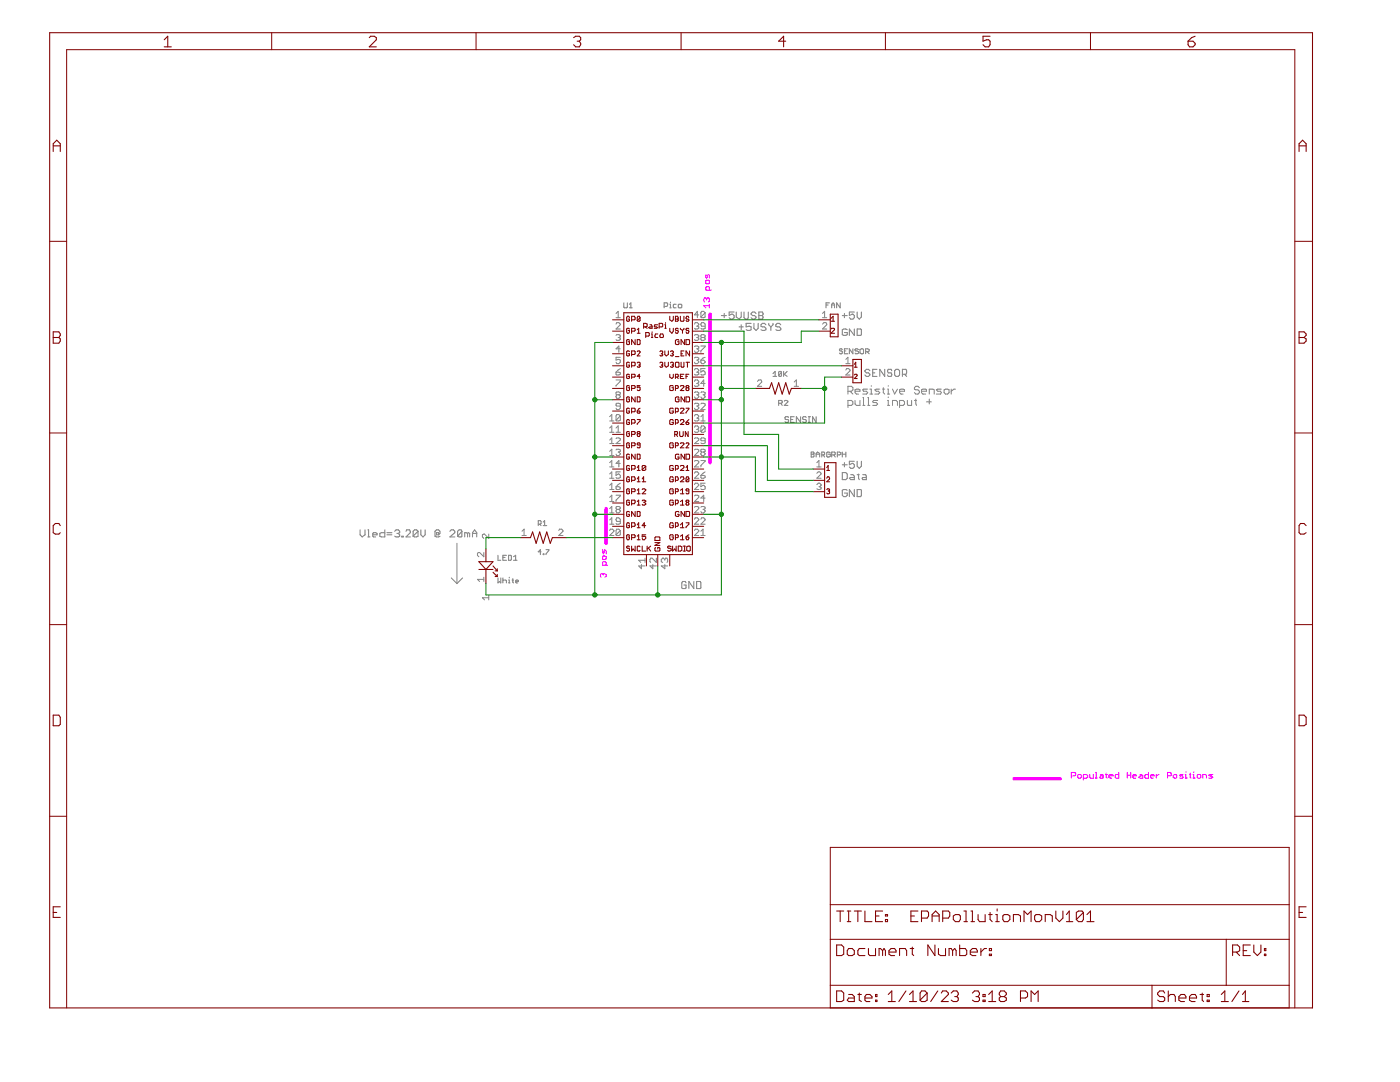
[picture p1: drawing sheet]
<?xml version="1.0" encoding="utf-8"?>
<!DOCTYPE eagle SYSTEM "eagle.dtd">
<eagle version="6.6.0">
<drawing>
<settings>
<setting alwaysvectorfont="yes"/>
<setting verticaltext="up"/>
</settings>
<grid distance="50" unitdist="mil" unit="mil" style="lines" multiple="1" display="yes" altdistance="0.01" altunitdist="inch" altunit="mil"/>
<schematic xreflabel="%F%N/%S.%C%R" xrefpart="/%S.%C%R">
<libraries>
<library name="frames">
<symbols>
<symbol name="FRAME_A_L">
<frame x1="0" y1="0" x2="279.4" y2="215.9" columns="6" rows="5" layer="94" border-bottom="no"/>
</symbol>
<symbol name="DOCFIELD">
<wire x1="0" y1="0" x2="71.12" y2="0" width="0.1016" layer="94"/>
<wire x1="101.6" y1="15.24" x2="87.63" y2="15.24" width="0.1016" layer="94"/>
<wire x1="0" y1="0" x2="0" y2="5.08" width="0.1016" layer="94"/>
<wire x1="0" y1="5.08" x2="71.12" y2="5.08" width="0.1016" layer="94"/>
<wire x1="0" y1="5.08" x2="0" y2="15.24" width="0.1016" layer="94"/>
<wire x1="101.6" y1="15.24" x2="101.6" y2="5.08" width="0.1016" layer="94"/>
<wire x1="71.12" y1="5.08" x2="71.12" y2="0" width="0.1016" layer="94"/>
<wire x1="71.12" y1="5.08" x2="87.63" y2="5.08" width="0.1016" layer="94"/>
<wire x1="71.12" y1="0" x2="101.6" y2="0" width="0.1016" layer="94"/>
<wire x1="87.63" y1="15.24" x2="87.63" y2="5.08" width="0.1016" layer="94"/>
<wire x1="87.63" y1="15.24" x2="0" y2="15.24" width="0.1016" layer="94"/>
<wire x1="87.63" y1="5.08" x2="101.6" y2="5.08" width="0.1016" layer="94"/>
<wire x1="101.6" y1="5.08" x2="101.6" y2="0" width="0.1016" layer="94"/>
<wire x1="0" y1="15.24" x2="0" y2="22.86" width="0.1016" layer="94"/>
<wire x1="101.6" y1="35.56" x2="0" y2="35.56" width="0.1016" layer="94"/>
<wire x1="101.6" y1="35.56" x2="101.6" y2="22.86" width="0.1016" layer="94"/>
<wire x1="0" y1="22.86" x2="101.6" y2="22.86" width="0.1016" layer="94"/>
<wire x1="0" y1="22.86" x2="0" y2="35.56" width="0.1016" layer="94"/>
<wire x1="101.6" y1="22.86" x2="101.6" y2="15.24" width="0.1016" layer="94"/>
<text x="1.27" y="1.27" size="2.54" layer="94">Date:</text>
<text x="12.7" y="1.27" size="2.54" layer="94">&gt;LAST_DATE_TIME</text>
<text x="72.39" y="1.27" size="2.54" layer="94">Sheet:</text>
<text x="86.36" y="1.27" size="2.54" layer="94">&gt;SHEET</text>
<text x="88.9" y="11.43" size="2.54" layer="94">REV:</text>
<text x="1.27" y="19.05" size="2.54" layer="94">TITLE:</text>
<text x="1.27" y="11.43" size="2.54" layer="94">Document Number:</text>
<text x="17.78" y="19.05" size="2.54" layer="94">&gt;DRAWING_NAME</text>
</symbol>
</symbols>
<devicesets>
<deviceset name="FRAME_A_L" prefix="FRAME" uservalue="yes">
<gates>
<gate name="G$1" symbol="FRAME_A_L" x="0" y="0" addlevel="always"/>
<gate name="G$2" symbol="DOCFIELD" x="172.72" y="0" addlevel="always"/>
</gates>
<devices>
<device name="">
<technologies>
<technology name=""/>
</technologies>
</device>
</devices>
</deviceset>
</devicesets>
</library>
<library name="JCGCustom">
<symbols>
<symbol name="RASPIPICO">
<pin name="1" x="-10.16" y="25.4" visible="pad" length="short"/>
<pin name="2" x="-10.16" y="22.86" visible="pad" length="short"/>
<pin name="3" x="-10.16" y="20.32" visible="pad" length="short"/>
<pin name="4" x="-10.16" y="17.78" visible="pad" length="short"/>
<pin name="5" x="-10.16" y="15.24" visible="pad" length="short"/>
<pin name="6" x="-10.16" y="12.7" visible="pad" length="short"/>
<pin name="7" x="-10.16" y="10.16" visible="pad" length="short"/>
<pin name="8" x="-10.16" y="7.62" visible="pad" length="short"/>
<pin name="9" x="-10.16" y="5.08" visible="pad" length="short"/>
<pin name="10" x="-10.16" y="2.54" visible="pad" length="short"/>
<pin name="11" x="-10.16" y="0" visible="pad" length="short"/>
<pin name="12" x="-10.16" y="-2.54" visible="pad" length="short"/>
<pin name="13" x="-10.16" y="-5.08" visible="pad" length="short"/>
<pin name="14" x="-10.16" y="-7.62" visible="pad" length="short"/>
<pin name="15" x="-10.16" y="-10.16" visible="pad" length="short"/>
<pin name="16" x="-10.16" y="-12.7" visible="pad" length="short"/>
<pin name="17" x="-10.16" y="-15.24" visible="pad" length="short"/>
<pin name="18" x="-10.16" y="-17.78" visible="pad" length="short"/>
<pin name="19" x="-10.16" y="-20.32" visible="pad" length="short"/>
<pin name="20" x="-10.16" y="-22.86" visible="pad" length="short"/>
<pin name="21" x="10.16" y="-22.86" visible="pad" length="short" rot="R180"/>
<pin name="22" x="10.16" y="-20.32" visible="pad" length="short" rot="R180"/>
<pin name="23" x="10.16" y="-17.78" visible="pad" length="short" rot="R180"/>
<pin name="24" x="10.16" y="-15.24" visible="pad" length="short" rot="R180"/>
<pin name="25" x="10.16" y="-12.7" visible="pad" length="short" rot="R180"/>
<pin name="26" x="10.16" y="-10.16" visible="pad" length="short" rot="R180"/>
<pin name="27" x="10.16" y="-7.62" visible="pad" length="short" rot="R180"/>
<pin name="28" x="10.16" y="-5.08" visible="pad" length="short" rot="R180"/>
<pin name="29" x="10.16" y="-2.54" visible="pad" length="short" rot="R180"/>
<pin name="30" x="10.16" y="0" visible="pad" length="short" rot="R180"/>
<pin name="31" x="10.16" y="2.54" visible="pad" length="short" rot="R180"/>
<pin name="32" x="10.16" y="5.08" visible="pad" length="short" rot="R180"/>
<pin name="33" x="10.16" y="7.62" visible="pad" length="short" rot="R180"/>
<pin name="34" x="10.16" y="10.16" visible="pad" length="short" rot="R180"/>
<pin name="35" x="10.16" y="12.7" visible="pad" length="short" rot="R180"/>
<pin name="36" x="10.16" y="15.24" visible="pad" length="short" rot="R180"/>
<pin name="37" x="10.16" y="17.78" visible="pad" length="short" rot="R180"/>
<pin name="38" x="10.16" y="20.32" visible="pad" length="short" rot="R180"/>
<pin name="39" x="10.16" y="22.86" visible="pad" length="short" rot="R180"/>
<pin name="40" x="10.16" y="25.4" visible="pad" length="short" rot="R180"/>
<pin name="41" x="-2.54" y="-29.21" visible="pad" length="short" rot="R90"/>
<pin name="42" x="0" y="-29.21" visible="pad" length="short" rot="R90"/>
<pin name="43" x="2.54" y="-29.21" visible="pad" length="short" rot="R90"/>
<wire x1="-7.62" y1="26.924" x2="-7.62" y2="-26.67" width="0.254" layer="94"/>
<wire x1="-7.62" y1="-26.67" x2="7.62" y2="-26.67" width="0.254" layer="94"/>
<wire x1="7.62" y1="-26.67" x2="7.62" y2="26.924" width="0.254" layer="94"/>
<wire x1="7.62" y1="26.924" x2="-7.62" y2="26.924" width="0.254" layer="94"/>
<text x="-7.62" y="27.94" size="1.27" layer="95" font="vector" ratio="13">&gt;NAME</text>
<text x="1.27" y="27.94" size="1.27" layer="96" font="vector" ratio="13">&gt;VALUE</text>
<text x="-7.112" y="24.892" size="1.27" layer="94" font="vector" ratio="13">GP0</text>
<text x="-7.112" y="22.352" size="1.27" layer="94" font="vector" ratio="13">GP1</text>
<text x="-7.112" y="19.812" size="1.27" layer="94" font="vector" ratio="13">GND</text>
<text x="-7.112" y="17.272" size="1.27" layer="94" font="vector" ratio="13">GP2</text>
<text x="-7.112" y="9.652" size="1.27" layer="94" font="vector" ratio="13">GP5</text>
<text x="-7.112" y="4.572" size="1.27" layer="94" font="vector" ratio="13">GP6</text>
<text x="-7.112" y="7.112" size="1.27" layer="94" font="vector" ratio="13">GND</text>
<text x="-7.112" y="-5.588" size="1.27" layer="94" font="vector" ratio="13">GND</text>
<text x="-7.112" y="-18.288" size="1.27" layer="94" font="vector" ratio="13">GND</text>
<text x="3.81" y="-18.288" size="1.27" layer="94" font="vector" ratio="13">GND</text>
<text x="3.81" y="-5.588" size="1.27" layer="94" font="vector" ratio="13">GND</text>
<text x="3.81" y="7.112" size="1.27" layer="94" font="vector" ratio="13">GND</text>
<text x="3.81" y="19.812" size="1.27" layer="94" font="vector" ratio="13">GND</text>
<text x="-7.112" y="14.732" size="1.27" layer="94" font="vector" ratio="13">GP3</text>
<text x="-7.112" y="12.192" size="1.27" layer="94" font="vector" ratio="13">GP4</text>
<text x="-7.112" y="2.032" size="1.27" layer="94" font="vector" ratio="13">GP7</text>
<text x="-7.112" y="-0.508" size="1.27" layer="94" font="vector" ratio="13">GP8</text>
<text x="-7.112" y="-3.048" size="1.27" layer="94" font="vector" ratio="13">GP9</text>
<text x="-7.112" y="-8.128" size="1.27" layer="94" font="vector" ratio="13">GP10</text>
<text x="-7.112" y="-10.668" size="1.27" layer="94" font="vector" ratio="13">GP11</text>
<text x="-7.112" y="-13.208" size="1.27" layer="94" font="vector" ratio="13">GP12</text>
<text x="-7.112" y="-15.748" size="1.27" layer="94" font="vector" ratio="13">GP13</text>
<text x="-7.112" y="-20.828" size="1.27" layer="94" font="vector" ratio="13">GP14</text>
<text x="-7.112" y="-23.368" size="1.27" layer="94" font="vector" ratio="13">GP15</text>
<text x="2.54" y="-23.368" size="1.27" layer="94" font="vector" ratio="13">GP16</text>
<text x="2.54" y="-20.828" size="1.27" layer="94" font="vector" ratio="13">GP17</text>
<text x="2.54" y="-15.748" size="1.27" layer="94" font="vector" ratio="13">GP18</text>
<text x="2.54" y="-13.208" size="1.27" layer="94" font="vector" ratio="13">GP19</text>
<text x="2.54" y="-10.668" size="1.27" layer="94" font="vector" ratio="13">GP20</text>
<text x="2.54" y="-8.128" size="1.27" layer="94" font="vector" ratio="13">GP21</text>
<text x="2.54" y="-3.048" size="1.27" layer="94" font="vector" ratio="13">GP22</text>
<text x="3.556" y="-0.508" size="1.27" layer="94" font="vector" ratio="13">RUN</text>
<text x="2.54" y="2.032" size="1.27" layer="94" font="vector" ratio="13">GP26</text>
<text x="2.54" y="4.572" size="1.27" layer="94" font="vector" ratio="13">GP27</text>
<text x="2.54" y="9.652" size="1.27" layer="94" font="vector" ratio="13">GP28</text>
<text x="2.54" y="12.192" size="1.27" layer="94" font="vector" ratio="13">VREF</text>
<text x="0.254" y="17.272" size="1.27" layer="94" font="vector" ratio="13">3V3_EN</text>
<text x="0.254" y="14.732" size="1.27" layer="94" font="vector" ratio="13">3V3OUT</text>
<text x="2.54" y="22.352" size="1.27" layer="94" font="vector" ratio="13">VSYS</text>
<text x="2.54" y="24.892" size="1.27" layer="94" font="vector" ratio="13">VBUS</text>
<text x="0.508" y="-25.908" size="1.27" layer="94" font="vector" ratio="13" rot="R90">GND</text>
<text x="-7.112" y="-25.908" size="1.27" layer="94" font="vector" ratio="13">SWCLK</text>
<text x="2.032" y="-25.908" size="1.27" layer="94" font="vector" ratio="13">SWDIO</text>
<text x="-3.302" y="23.368" size="1.27" layer="94" font="vector" ratio="13">RasPi</text>
<text x="-2.794" y="21.336" size="1.27" layer="94" font="vector" ratio="13">Pico</text>
</symbol>
<symbol name="2PINBERG">
<text x="-1.27" y="3.81" size="1.27" layer="95" font="vector" ratio="13">&gt;NAME</text>
<pin name="1" x="2.54" y="1.27" visible="pad" length="short" rot="R180"/>
<pin name="2" x="2.54" y="-1.27" visible="pad" length="short" rot="R180"/>
<text x="-1.27" y="-5.08" size="1.27" layer="96" font="vector" ratio="13">&gt;VALUE</text>
<wire x1="-1.778" y1="2.54" x2="0" y2="2.54" width="0.254" layer="94"/>
<wire x1="0" y1="2.54" x2="0" y2="-2.54" width="0.254" layer="94"/>
<wire x1="0" y1="-2.54" x2="-1.778" y2="-2.54" width="0.254" layer="94"/>
<wire x1="-1.778" y1="-2.54" x2="-1.778" y2="2.54" width="0.254" layer="94"/>
<text x="-1.27" y="0.762" size="1.27" layer="94" font="vector" ratio="13">1</text>
<text x="-1.27" y="-1.778" size="1.27" layer="94" font="vector" ratio="13">2</text>
</symbol>
<symbol name="R0805">
<wire x1="-2.794" y1="0" x2="-2.286" y2="1.27" width="0.254" layer="94"/>
<wire x1="-2.286" y1="1.27" x2="-1.524" y2="-1.27" width="0.254" layer="94"/>
<wire x1="-1.524" y1="-1.27" x2="-0.762" y2="1.27" width="0.254" layer="94"/>
<wire x1="-0.762" y1="1.27" x2="0" y2="-1.27" width="0.254" layer="94"/>
<wire x1="0" y1="-1.27" x2="0.762" y2="1.27" width="0.254" layer="94"/>
<wire x1="0.762" y1="1.27" x2="1.524" y2="-1.27" width="0.254" layer="94"/>
<wire x1="1.524" y1="-1.27" x2="2.032" y2="0" width="0.254" layer="94"/>
<wire x1="-5.08" y1="0" x2="-2.794" y2="0" width="0.254" layer="94"/>
<wire x1="2.032" y1="0" x2="5.08" y2="0" width="0.254" layer="94"/>
<text x="-2.54" y="2.54" size="1.27" layer="95" font="vector" ratio="13">&gt;NAME</text>
<text x="-3.81" y="-3.81" size="1.27" layer="96" font="vector" ratio="13">&gt;VALUE</text>
<pin name="1" x="-5.08" y="0" visible="pad" length="point" rot="R180"/>
<pin name="2" x="5.08" y="0" visible="pad" length="point"/>
</symbol>
<symbol name="3PINBERG">
<text x="-1.27" y="5.08" size="1.27" layer="95" font="vector" ratio="13">&gt;NAME</text>
<text x="-1.27" y="-6.35" size="1.27" layer="96" font="vector" ratio="13">&gt;VALUE</text>
<pin name="2" x="5.08" y="0" visible="pad" length="short" rot="R180"/>
<pin name="1" x="5.08" y="2.54" visible="pad" length="short" rot="R180"/>
<pin name="3" x="5.08" y="-2.54" visible="pad" length="short" rot="R180"/>
<wire x1="0" y1="3.81" x2="2.54" y2="3.81" width="0.254" layer="94"/>
<wire x1="2.54" y1="3.81" x2="2.54" y2="-3.81" width="0.254" layer="94"/>
<wire x1="2.54" y1="-3.81" x2="0" y2="-3.81" width="0.254" layer="94"/>
<wire x1="0" y1="-3.81" x2="0" y2="3.81" width="0.254" layer="94"/>
<text x="1.016" y="2.032" size="1.27" layer="94" font="vector" ratio="13">1</text>
<text x="1.016" y="-0.508" size="1.27" layer="94" font="vector" ratio="13">2</text>
<text x="1.016" y="-3.048" size="1.27" layer="94" font="vector" ratio="13">3</text>
</symbol>
<symbol name="LED5MM">
<wire x1="0" y1="-0.762" x2="1.524" y2="1.016" width="0.254" layer="94"/>
<wire x1="1.524" y1="1.016" x2="0" y2="1.016" width="0.254" layer="94"/>
<wire x1="0" y1="1.016" x2="-1.524" y2="1.016" width="0.254" layer="94"/>
<wire x1="-1.524" y1="1.016" x2="0" y2="-0.762" width="0.254" layer="94"/>
<wire x1="-1.524" y1="-0.762" x2="0" y2="-0.762" width="0.254" layer="94"/>
<wire x1="0" y1="-0.762" x2="1.524" y2="-0.762" width="0.254" layer="94"/>
<wire x1="1.524" y1="0" x2="2.54" y2="-1.016" width="0.254" layer="94"/>
<wire x1="2.54" y1="-1.016" x2="2.54" y2="-0.508" width="0.254" layer="94"/>
<wire x1="2.54" y1="-1.016" x2="2.032" y2="-1.016" width="0.254" layer="94"/>
<wire x1="1.524" y1="-1.27" x2="2.54" y2="-2.286" width="0.254" layer="94"/>
<wire x1="2.54" y1="-2.286" x2="2.54" y2="-1.778" width="0.254" layer="94"/>
<wire x1="2.54" y1="-2.286" x2="2.032" y2="-2.286" width="0.254" layer="94"/>
<text x="2.54" y="1.27" size="1.27" layer="95" font="vector" ratio="15">&gt;NAME</text>
<text x="2.54" y="-3.81" size="1.27" layer="96" font="vector" ratio="15">&gt;VALUE</text>
<pin name="1" x="0" y="-3.81" length="point" rot="R270"/>
<pin name="2" x="0" y="3.81" length="point" rot="R90"/>
<wire x1="0" y1="3.81" x2="0" y2="1.016" width="0.254" layer="94"/>
<wire x1="0" y1="-0.762" x2="0" y2="-3.81" width="0.254" layer="94"/>
</symbol>
</symbols>
<devicesets>
<deviceset name="RASPIPICO" prefix="U" uservalue="yes">
<gates>
<gate name="G$1" symbol="RASPIPICO" x="0" y="0"/>
</gates>
<devices>
<device name="" package="RASPIPICO">
<connects>
<connect gate="G$1" pin="1" pad="1"/>
<connect gate="G$1" pin="10" pad="10"/>
<connect gate="G$1" pin="11" pad="11"/>
<connect gate="G$1" pin="12" pad="12"/>
<connect gate="G$1" pin="13" pad="13"/>
<connect gate="G$1" pin="14" pad="14"/>
<connect gate="G$1" pin="15" pad="15"/>
<connect gate="G$1" pin="16" pad="16"/>
<connect gate="G$1" pin="17" pad="17"/>
<connect gate="G$1" pin="18" pad="18"/>
<connect gate="G$1" pin="19" pad="19"/>
<connect gate="G$1" pin="2" pad="2"/>
<connect gate="G$1" pin="20" pad="20"/>
<connect gate="G$1" pin="21" pad="21"/>
<connect gate="G$1" pin="22" pad="22"/>
<connect gate="G$1" pin="23" pad="23"/>
<connect gate="G$1" pin="24" pad="24"/>
<connect gate="G$1" pin="25" pad="25"/>
<connect gate="G$1" pin="26" pad="26"/>
<connect gate="G$1" pin="27" pad="27"/>
<connect gate="G$1" pin="28" pad="28"/>
<connect gate="G$1" pin="29" pad="29"/>
<connect gate="G$1" pin="3" pad="3"/>
<connect gate="G$1" pin="30" pad="30"/>
<connect gate="G$1" pin="31" pad="31"/>
<connect gate="G$1" pin="32" pad="32"/>
<connect gate="G$1" pin="33" pad="33"/>
<connect gate="G$1" pin="34" pad="34"/>
<connect gate="G$1" pin="35" pad="35"/>
<connect gate="G$1" pin="36" pad="36"/>
<connect gate="G$1" pin="37" pad="37"/>
<connect gate="G$1" pin="38" pad="38"/>
<connect gate="G$1" pin="39" pad="39"/>
<connect gate="G$1" pin="4" pad="4"/>
<connect gate="G$1" pin="40" pad="40"/>
<connect gate="G$1" pin="41" pad="41"/>
<connect gate="G$1" pin="42" pad="42"/>
<connect gate="G$1" pin="43" pad="43"/>
<connect gate="G$1" pin="5" pad="5"/>
<connect gate="G$1" pin="6" pad="6"/>
<connect gate="G$1" pin="7" pad="7"/>
<connect gate="G$1" pin="8" pad="8"/>
<connect gate="G$1" pin="9" pad="9"/>
</connects>
<technologies>
<technology name=""/>
</technologies>
</device>
</devices>
</deviceset>
<deviceset name="2PINBERG" prefix="CON">
<gates>
<gate name="G$1" symbol="2PINBERG" x="0" y="0"/>
</gates>
<devices>
<device name="" package="2PINBERG">
<connects>
<connect gate="G$1" pin="1" pad="1"/>
<connect gate="G$1" pin="2" pad="2"/>
</connects>
<technologies>
<technology name=""/>
</technologies>
</device>
</devices>
</deviceset>
<deviceset name="R0_25W" prefix="R" uservalue="yes">
<gates>
<gate name="G$1" symbol="R0805" x="0" y="0"/>
</gates>
<devices>
<device name="" package="R0_25W">
<connects>
<connect gate="G$1" pin="1" pad="1"/>
<connect gate="G$1" pin="2" pad="2"/>
</connects>
<technologies>
<technology name=""/>
</technologies>
</device>
</devices>
</deviceset>
<deviceset name="3PINBERG" prefix="CON">
<gates>
<gate name="G$1" symbol="3PINBERG" x="0" y="0"/>
</gates>
<devices>
<device name="" package="3PINBERG">
<connects>
<connect gate="G$1" pin="1" pad="1"/>
<connect gate="G$1" pin="2" pad="2"/>
<connect gate="G$1" pin="3" pad="3"/>
</connects>
<technologies>
<technology name=""/>
</technologies>
</device>
</devices>
</deviceset>
<deviceset name="LED5MM" prefix="LED" uservalue="yes">
<gates>
<gate name="G$1" symbol="LED5MM" x="0" y="0"/>
</gates>
<devices>
<device name="" package="LED5MM">
<connects>
<connect gate="G$1" pin="1" pad="1"/>
<connect gate="G$1" pin="2" pad="2"/>
</connects>
<technologies>
<technology name=""/>
</technologies>
</device>
</devices>
</deviceset>
</devicesets>
</library>
</libraries>
<attributes>
</attributes>
<variantdefs>
</variantdefs>
<classes>
<class number="0" name="default" width="0" drill="0">
</class>
</classes>
<parts>
<part name="FRAME1" library="frames" deviceset="FRAME_A_L" device="" value="N8OBJ"/>
<part name="U1" library="JCGCustom" deviceset="RASPIPICO" device="" value="Pico"/>
<part name="FAN" library="JCGCustom" deviceset="2PINBERG" device=""/>
<part name="R1" library="JCGCustom" deviceset="R0_25W" device="" value="4.7"/>
<part name="BARGRPH" library="JCGCustom" deviceset="3PINBERG" device=""/>
<part name="LED1" library="JCGCustom" deviceset="LED5MM" device="" value="White"/>
<part name="R2" library="JCGCustom" deviceset="R0_25W" device="" value="10K"/>
<part name="SENSOR" library="JCGCustom" deviceset="2PINBERG" device=""/>
</parts>
<sheets>
<sheet>
<plain>
<text x="175.26" y="146.05" size="1.778" layer="97" font="vector" ratio="13">GND
</text>
<text x="175.26" y="110.49" size="1.778" layer="97" font="vector" ratio="13">GND
</text>
<text x="180.34" y="139.7" size="1.778" layer="97" font="vector" ratio="13">SENSOR</text>
<text x="175.26" y="116.84" size="1.778" layer="97" font="vector" ratio="13">Data</text>
<text x="175.26" y="152.4" size="1.778" layer="97" font="vector" ratio="13">+5V</text>
<text x="175.26" y="119.38" size="1.778" layer="97" font="vector" ratio="13">+5V</text>
<wire x1="90.17" y1="102.87" x2="90.17" y2="93.98" width="0.1524" layer="97"/>
<wire x1="90.17" y1="93.98" x2="91.44" y2="95.25" width="0.1524" layer="97"/>
<wire x1="90.17" y1="93.98" x2="88.9" y2="95.25" width="0.1524" layer="97"/>
<text x="68.58" y="104.14" size="1.778" layer="97" font="vector" ratio="13">Vled=3.20V @ 20mA</text>
<text x="176.53" y="135.89" size="1.778" layer="99">Resistive Sensor</text>
<text x="176.53" y="133.35" size="1.778" layer="99">pulls input +</text>
<text x="146.05" y="154.94" size="1.4224" layer="92" font="vector" ratio="13" rot="R90">13 pos</text>
<text x="123.19" y="95.25" size="1.4224" layer="92" font="vector" ratio="13" rot="R90">3 pos</text>
<text x="226.06" y="50.8" size="1.4224" layer="92" font="vector" ratio="13">Populated Header Positions</text>
</plain>
<instances>
<instance part="FRAME1" gate="G$1" x="0" y="0"/>
<instance part="FRAME1" gate="G$2" x="172.72" y="0"/>
<instance part="U1" gate="G$1" x="134.62" y="127" smashed="yes">
<attribute name="NAME" x="127" y="154.94" size="1.27" layer="95" font="vector" ratio="13"/>
<attribute name="VALUE" x="135.89" y="154.94" size="1.27" layer="96" font="vector" ratio="13"/>
</instance>
<instance part="FAN" gate="G$1" x="172.72" y="151.13" smashed="yes" rot="MR0">
<attribute name="NAME" x="175.26" y="154.94" size="1.27" layer="95" font="vector" ratio="13" rot="MR0"/>
</instance>
<instance part="R1" gate="G$1" x="109.22" y="104.14" smashed="yes">
<attribute name="NAME" x="107.95" y="106.68" size="1.27" layer="95" font="vector" ratio="13"/>
<attribute name="VALUE" x="107.95" y="100.33" size="1.27" layer="96" font="vector" ratio="13"/>
</instance>
<instance part="BARGRPH" gate="G$1" x="173.99" y="116.84" smashed="yes" rot="MR0">
<attribute name="NAME" x="176.53" y="121.92" size="1.27" layer="95" font="vector" ratio="13" rot="MR0"/>
</instance>
<instance part="LED1" gate="G$1" x="96.52" y="97.79"/>
<instance part="R2" gate="G$1" x="161.29" y="137.16" smashed="yes" rot="R180">
<attribute name="NAME" x="161.29" y="133.35" size="1.27" layer="95" font="vector" ratio="13"/>
<attribute name="VALUE" x="160.02" y="139.7" size="1.27" layer="96" font="vector" ratio="13"/>
</instance>
<instance part="SENSOR" gate="G$1" x="177.8" y="140.97" smashed="yes" rot="MR0">
<attribute name="NAME" x="181.61" y="144.78" size="1.27" layer="95" font="vector" ratio="13" rot="MR0"/>
</instance>
</instances>
<busses>
<bus name="B$1">
<segment>
<wire x1="146.05" y1="153.67" x2="146.05" y2="120.65" width="0.8128" layer="92"/>
</segment>
</bus>
<bus name="B$2">
<segment>
<wire x1="123.19" y1="110.49" x2="123.19" y2="102.87" width="0.8128" layer="92"/>
</segment>
</bus>
<bus name="B$3">
<segment>
<wire x1="213.36" y1="50.8" x2="223.52" y2="50.8" width="0.8128" layer="92"/>
</segment>
</bus>
</busses>
<nets>
<net name="+5VUSB" class="0">
<segment>
<pinref part="U1" gate="G$1" pin="40"/>
<wire x1="144.78" y1="152.4" x2="170.18" y2="152.4" width="0.1524" layer="91"/>
<pinref part="FAN" gate="G$1" pin="1"/>
<label x="148.59" y="152.4" size="1.778" layer="95" font="vector" ratio="13"/>
</segment>
</net>
<net name="SENSIN" class="0">
<segment>
<pinref part="U1" gate="G$1" pin="31"/>
<wire x1="144.78" y1="129.54" x2="171.45" y2="129.54" width="0.1524" layer="91"/>
<label x="162.56" y="129.54" size="1.4224" layer="95" font="vector" ratio="13"/>
<pinref part="SENSOR" gate="G$1" pin="2"/>
<wire x1="175.26" y1="139.7" x2="171.45" y2="139.7" width="0.1524" layer="91"/>
<wire x1="171.45" y1="139.7" x2="171.45" y2="137.16" width="0.1524" layer="91"/>
<pinref part="R2" gate="G$1" pin="1"/>
<wire x1="166.37" y1="137.16" x2="171.45" y2="137.16" width="0.1524" layer="91"/>
<wire x1="171.45" y1="129.54" x2="171.45" y2="137.16" width="0.1524" layer="91"/>
<junction x="171.45" y="137.16"/>
</segment>
</net>
<net name="N$9" class="0">
<segment>
<pinref part="U1" gate="G$1" pin="29"/>
<wire x1="144.78" y1="124.46" x2="158.75" y2="124.46" width="0.1524" layer="91"/>
<wire x1="158.75" y1="124.46" x2="158.75" y2="116.84" width="0.1524" layer="91"/>
<pinref part="BARGRPH" gate="G$1" pin="2"/>
<wire x1="158.75" y1="116.84" x2="168.91" y2="116.84" width="0.1524" layer="91"/>
</segment>
</net>
<net name="+5VSYS" class="0">
<segment>
<pinref part="U1" gate="G$1" pin="39"/>
<wire x1="144.78" y1="149.86" x2="153.67" y2="149.86" width="0.1524" layer="91"/>
<wire x1="153.67" y1="149.86" x2="153.67" y2="127" width="0.1524" layer="91"/>
<wire x1="153.67" y1="127" x2="161.29" y2="127" width="0.1524" layer="91"/>
<wire x1="161.29" y1="127" x2="161.29" y2="119.38" width="0.1524" layer="91"/>
<pinref part="BARGRPH" gate="G$1" pin="1"/>
<wire x1="161.29" y1="119.38" x2="168.91" y2="119.38" width="0.1524" layer="91"/>
<label x="152.4" y="149.86" size="1.778" layer="95" font="vector" ratio="13"/>
</segment>
</net>
<net name="GND" class="0">
<segment>
<pinref part="U1" gate="G$1" pin="28"/>
<wire x1="144.78" y1="121.92" x2="148.59" y2="121.92" width="0.1524" layer="91"/>
<wire x1="148.59" y1="121.92" x2="156.21" y2="121.92" width="0.1524" layer="91"/>
<wire x1="156.21" y1="121.92" x2="156.21" y2="114.3" width="0.1524" layer="91"/>
<pinref part="BARGRPH" gate="G$1" pin="3"/>
<wire x1="156.21" y1="114.3" x2="168.91" y2="114.3" width="0.1524" layer="91"/>
<pinref part="U1" gate="G$1" pin="38"/>
<pinref part="FAN" gate="G$1" pin="2"/>
<wire x1="144.78" y1="147.32" x2="148.59" y2="147.32" width="0.1524" layer="91"/>
<wire x1="148.59" y1="147.32" x2="166.37" y2="147.32" width="0.1524" layer="91"/>
<wire x1="166.37" y1="147.32" x2="166.37" y2="149.86" width="0.1524" layer="91"/>
<wire x1="166.37" y1="149.86" x2="170.18" y2="149.86" width="0.1524" layer="91"/>
<pinref part="U1" gate="G$1" pin="33"/>
<wire x1="148.59" y1="134.62" x2="144.78" y2="134.62" width="0.1524" layer="91"/>
<wire x1="148.59" y1="147.32" x2="148.59" y2="137.16" width="0.1524" layer="91"/>
<junction x="148.59" y="147.32"/>
<junction x="148.59" y="134.62"/>
<wire x1="148.59" y1="137.16" x2="148.59" y2="134.62" width="0.1524" layer="91"/>
<wire x1="148.59" y1="121.92" x2="148.59" y2="134.62" width="0.1524" layer="91"/>
<junction x="148.59" y="121.92"/>
<pinref part="U1" gate="G$1" pin="23"/>
<wire x1="144.78" y1="109.22" x2="148.59" y2="109.22" width="0.1524" layer="91"/>
<wire x1="148.59" y1="109.22" x2="148.59" y2="121.92" width="0.1524" layer="91"/>
<wire x1="148.59" y1="109.22" x2="148.59" y2="91.44" width="0.1524" layer="91"/>
<junction x="148.59" y="109.22"/>
<pinref part="U1" gate="G$1" pin="42"/>
<wire x1="148.59" y1="91.44" x2="134.62" y2="91.44" width="0.1524" layer="91"/>
<wire x1="134.62" y1="91.44" x2="134.62" y2="97.79" width="0.1524" layer="91"/>
<pinref part="U1" gate="G$1" pin="18"/>
<wire x1="124.46" y1="109.22" x2="120.65" y2="109.22" width="0.1524" layer="91"/>
<wire x1="120.65" y1="109.22" x2="120.65" y2="91.44" width="0.1524" layer="91"/>
<wire x1="120.65" y1="91.44" x2="134.62" y2="91.44" width="0.1524" layer="91"/>
<junction x="134.62" y="91.44"/>
<wire x1="120.65" y1="109.22" x2="120.65" y2="121.92" width="0.1524" layer="91"/>
<junction x="120.65" y="109.22"/>
<pinref part="U1" gate="G$1" pin="13"/>
<wire x1="120.65" y1="121.92" x2="124.46" y2="121.92" width="0.1524" layer="91"/>
<pinref part="U1" gate="G$1" pin="8"/>
<wire x1="120.65" y1="121.92" x2="120.65" y2="134.62" width="0.1524" layer="91"/>
<wire x1="120.65" y1="134.62" x2="124.46" y2="134.62" width="0.1524" layer="91"/>
<junction x="120.65" y="121.92"/>
<wire x1="120.65" y1="134.62" x2="120.65" y2="147.32" width="0.1524" layer="91"/>
<junction x="120.65" y="134.62"/>
<pinref part="U1" gate="G$1" pin="3"/>
<wire x1="120.65" y1="147.32" x2="124.46" y2="147.32" width="0.1524" layer="91"/>
<label x="139.7" y="92.71" size="1.778" layer="95" font="vector" ratio="13"/>
<pinref part="LED1" gate="G$1" pin="1"/>
<wire x1="96.52" y1="93.98" x2="96.52" y2="91.44" width="0.1524" layer="91"/>
<wire x1="96.52" y1="91.44" x2="120.65" y2="91.44" width="0.1524" layer="91"/>
<junction x="120.65" y="91.44"/>
<pinref part="R2" gate="G$1" pin="2"/>
<wire x1="156.21" y1="137.16" x2="148.59" y2="137.16" width="0.1524" layer="91"/>
<junction x="148.59" y="137.16"/>
</segment>
</net>
<net name="N$1" class="0">
<segment>
<pinref part="U1" gate="G$1" pin="20"/>
<pinref part="R1" gate="G$1" pin="2"/>
<wire x1="124.46" y1="104.14" x2="114.3" y2="104.14" width="0.1524" layer="91"/>
</segment>
</net>
<net name="N$2" class="0">
<segment>
<pinref part="R1" gate="G$1" pin="1"/>
<wire x1="104.14" y1="104.14" x2="96.52" y2="104.14" width="0.1524" layer="91"/>
<pinref part="LED1" gate="G$1" pin="2"/>
<wire x1="96.52" y1="104.14" x2="96.52" y2="101.6" width="0.1524" layer="91"/>
</segment>
</net>
<net name="N$3" class="0">
<segment>
<pinref part="U1" gate="G$1" pin="36"/>
<wire x1="144.78" y1="142.24" x2="175.26" y2="142.24" width="0.1524" layer="91"/>
<pinref part="SENSOR" gate="G$1" pin="1"/>
</segment>
</net>
</nets>
</sheet>
</sheets>
</schematic>
</drawing>
<compatibility>
<note version="6.3" minversion="6.2.2" severity="warning">
Since Version 6.2.2 text objects can contain more than one line,
which will not be processed correctly with this version.
</note>
</compatibility>
</eagle>
